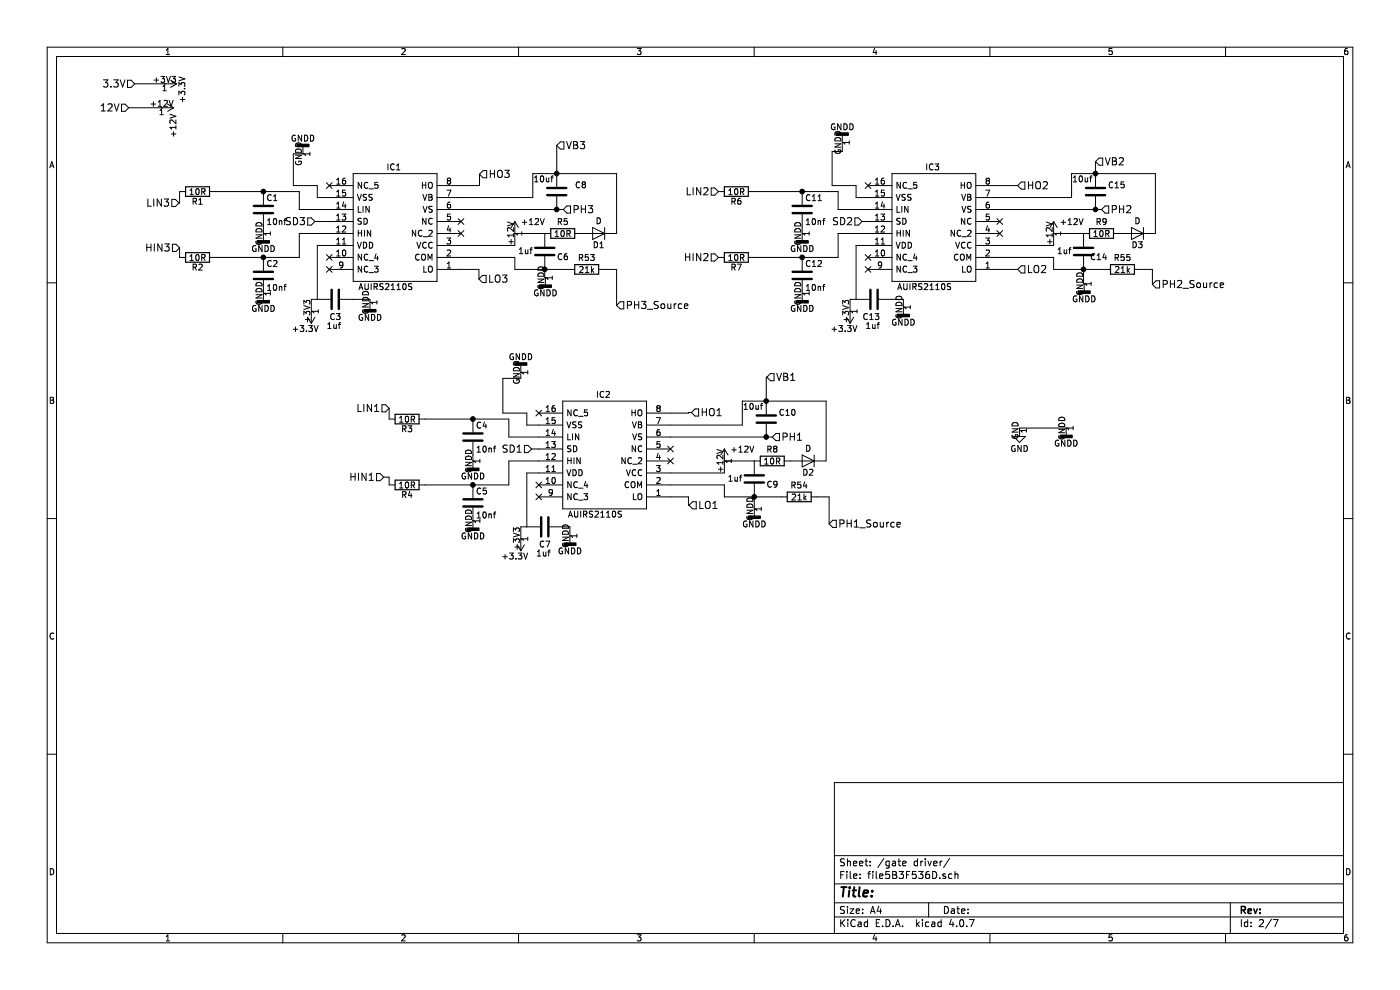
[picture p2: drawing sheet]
EESchema Schematic File Version 2
LIBS:MoCo_v0.1-rescue
LIBS:power
LIBS:device
LIBS:switches
LIBS:relays
LIBS:motors
LIBS:transistors
LIBS:conn
LIBS:linear
LIBS:regul
LIBS:74xx
LIBS:cmos4000
LIBS:adc-dac
LIBS:memory
LIBS:xilinx
LIBS:microcontrollers
LIBS:dsp
LIBS:microchip
LIBS:analog_switches
LIBS:motorola
LIBS:texas
LIBS:intel
LIBS:audio
LIBS:interface
LIBS:digital-audio
LIBS:philips
LIBS:display
LIBS:cypress
LIBS:siliconi
LIBS:opto
LIBS:atmel
LIBS:contrib
LIBS:valves
LIBS:AUIRS2110S
LIBS:ice3br4765jgxuma1
LIBS:QFP50P1400X1400X160-80N
LIBS:dk_Addressable-Specialty
LIBS:dk_Alarms-Buzzers-and-Sirens
LIBS:dk_Automotive-Relays
LIBS:dk_Balun
LIBS:dk_Barrel-Audio-Connectors
LIBS:dk_Battery-Holders-Clips-Contacts
LIBS:dk_Clock-Timing-Clock-Generators-PLLs-Frequency-Synthesizers
LIBS:dk_Clock-Timing-Programmable-Timers-and-Oscillators
LIBS:dk_Clock-Timing-Real-Time-Clocks
LIBS:dk_Coaxial-Connectors-RF
LIBS:dk_Current-Transducers
LIBS:dk_Data-Acquisition-ADCs-DACs-Special-Purpose
LIBS:dk_Data-Acquisition-Analog-to-Digital-Converters-ADC
LIBS:dk_Data-Acquisition-Digital-Potentiometers
LIBS:dk_Data-Acquisition-Digital-to-Analog-Converters-DAC
LIBS:dk_Data-Acquisition-Touch-Screen-Controllers
LIBS:dk_DC-DC-Converters
LIBS:dk_Digital-Isolators
LIBS:dk_Diodes-Bridge-Rectifiers
LIBS:dk_Diodes-Rectifiers-Arrays
LIBS:dk_Diodes-Rectifiers-Single
LIBS:dk_Diodes-Zener-Single
LIBS:dk_Display-Modules-LCD-OLED-Graphic
LIBS:dk_Display-Modules-LED-Character-and-Numeric
LIBS:dk_D-Sub-Connectors
LIBS:dk_Embedded-Microcontrollers
LIBS:dk_Encoders
LIBS:dk_Evaluation-Boards-Sensors
LIBS:dk_Ferrite-Beads-and-Chips
LIBS:dk_Fixed-Inductors
LIBS:dk_Fuses
LIBS:dk_Gas-Sensors
LIBS:dk_Humidity-Moisture-Sensors
LIBS:dk_Image-Sensors-Camera
LIBS:dk_Infrared-UV-Visible-Emitters
LIBS:dk_Inrush-Current-Limiters-ICL
LIBS:dk_Interface-Analog-Switches-Multiplexers-Demultiplexers
LIBS:dk_Interface-Analog-Switches-Special-Purpose
LIBS:dk_Interface-Controllers
LIBS:dk_Interface-Drivers-Receivers-Transceivers
LIBS:dk_Interface-I-O-Expanders
LIBS:dk_Interface-Modules
LIBS:dk_Interface-Sensor-and-Detector-Interfaces
LIBS:dk_Interface-Sensor-Capacitive-Touch
LIBS:dk_Interface-Specialized
LIBS:dk_LED-Indication-Discrete
LIBS:dk_LEDs-Circuit-Board-Indicators-Arrays-Light-Bars-Bar-Graphs
LIBS:dk_Linear-Amplifiers-Audio
LIBS:dk_Linear-Amplifiers-Instrumentation-OP-Amps-Buffer-Amps
LIBS:dk_Linear-Comparators
LIBS:dk_Logic-Buffers-Drivers-Receivers-Transceivers
LIBS:dk_Logic-Flip-Flops
LIBS:dk_Logic-Gates-and-Inverters
LIBS:dk_Logic-Multivibrators
LIBS:dk_Logic-Shift-Registers
LIBS:dk_Logic-Signal-Switches-Multiplexers-Decoders
LIBS:dk_Logic-Translators-Level-Shifters
LIBS:dk_Magnetic-Sensors-Compass-Magnetic-Field-Modules
LIBS:dk_Magnetic-Sensors-Linear-Compass-ICs
LIBS:dk_Magnetic-Sensors-Switches-Solid-State
LIBS:dk_Memory
LIBS:dk_Memory-Connectors-PC-Card-Sockets
LIBS:dk_Microphones
LIBS:dk_Modular-Connectors-Jacks
LIBS:dk_Modular-Connectors-Jacks-With-Magnetics
LIBS:dk_Motion-Sensors-Accelerometers
LIBS:dk_Motion-Sensors-IMUs-Inertial-Measurement-Units
LIBS:dk_Motion-Sensors-Tilt-Switches
LIBS:dk_Navigation-Switches-Joystick
LIBS:dk_Optical-Sensors-Ambient-Light-IR-UV-Sensors
LIBS:dk_Optical-Sensors-Photo-Detectors-Remote-Receiver
LIBS:dk_Optical-Sensors-Photodiodes
LIBS:dk_Optical-Sensors-Phototransistors
LIBS:dk_Optical-Sensors-Reflective-Analog-Output
LIBS:dk_Optoisolators-Logic-Output
LIBS:dk_Optoisolators-Transistor-Photovoltaic-Output
LIBS:dk_Optoisolators-Triac-SCR-Output
LIBS:dk_Oscillators
LIBS:dk_PMIC-AC-DC-Converters-Offline-Switchers
LIBS:dk_PMIC-Battery-Chargers
LIBS:dk_PMIC-Battery-Management
LIBS:dk_PMIC-Current-Regulation-Management
LIBS:dk_PMIC-Full-Half-Bridge-Drivers
LIBS:dk_PMIC-Gate-Drivers
LIBS:dk_PMIC-LED-Drivers
LIBS:dk_PMIC-Motor-Drivers-Controllers
LIBS:dk_PMIC-OR-Controllers-Ideal-Diodes
LIBS:dk_PMIC-Power-Distribution-Switches-Load-Drivers
LIBS:dk_PMIC-Power-Management-Specialized
LIBS:dk_PMIC-RMS-to-DC-Converters
LIBS:dk_PMIC-Supervisors
LIBS:dk_PMIC-Thermal-Management
LIBS:dk_PMIC-V-F-and-F-V-Converters
LIBS:dk_PMIC-Voltage-Reference
LIBS:dk_PMIC-Voltage-Regulators-DC-DC-Switching-Controllers
LIBS:dk_PMIC-Voltage-Regulators-DC-DC-Switching-Regulators
LIBS:dk_PMIC-Voltage-Regulators-Linear
LIBS:dk_PMIC-Voltage-Regulators-Special-Purpose
LIBS:dk_Power-Relays-Over-2-Amps
LIBS:dk_Pressure-Sensors-Transducers
LIBS:dk_Programmable-Oscillators
LIBS:dk_Pushbutton-Switches
LIBS:dk_Rectangular-Connectors-Headers-Male-Pins
LIBS:dk_Reed-Relays
LIBS:dk_Resistor-Networks-Arrays
LIBS:dk_RF-Amplifiers
LIBS:dk_RF-Antennas
LIBS:dk_RF-Demodulators
LIBS:dk_RF-Detectors
LIBS:dk_RF-Evaluation-and-Development-Kits-Boards
LIBS:dk_RFID-RF-Access-Monitoring-ICs
LIBS:dk_RF-Receivers
LIBS:dk_RF-Switches
LIBS:dk_RF-Transceiver-ICs
LIBS:dk_RF-Transceiver-Modules
LIBS:dk_RF-Transmitters
LIBS:dk_Rotary-Potentiometers-Rheostats
LIBS:dk_Sensors-Transducers_Accessories
LIBS:dk_Signal-Relays-Up-to-2-Amps
LIBS:dk_Slide-Switches
LIBS:dk_Solid-State-Relays
LIBS:dk_Specialized-ICs
LIBS:dk_Specialized-Sensors
LIBS:dk_Surge-Suppression-ICs
LIBS:dk_Tactile-Switches
LIBS:dk_Temperature-Sensors-Analog-and-Digital-Output
LIBS:dk_Thermal-Cutoffs-Thermal-Fuses
LIBS:dk_Thyristors-DIACs-SIDACs
LIBS:dk_Thyristors-SCRs
LIBS:dk_Thyristors-TRIACs
LIBS:dk_Toggle-Switches
LIBS:dk_Transistors-Bipolar-BJT-Arrays
LIBS:dk_Transistors-Bipolar-BJT-RF
LIBS:dk_Transistors-Bipolar-BJT-Single
LIBS:dk_Transistors-Bipolar-BJT-Single-Pre-Biased
LIBS:dk_Transistors-FETs-MOSFETs-Arrays
LIBS:dk_Transistors-FETs-MOSFETs-RF
LIBS:dk_Transistors-FETs-MOSFETs-Single
LIBS:dk_Transistors-JFETs
LIBS:dk_Trimmer-Potentiometers
LIBS:dk_TVS-Diodes
LIBS:dk_TVS-Mixed-Technology
LIBS:dk_USB-DVI-HDMI-Connectors
LIBS:symbols
LIBS:TJA1042
LIBS:LM324AMX_NOPB
LIBS:ina2181a1
LIBS:MoCo_v0.1-cache
EELAYER 25 0
EELAYER END
$Descr A4 11693 8268
encoding utf-8
Sheet 2 7
Title ""
Date ""
Rev ""
Comp ""
Comment1 ""
Comment2 ""
Comment3 ""
Comment4 ""
$EndDescr
$Comp
L AUIRS2110S IC1
U 1 1
P 3850 2250
F 0 "IC1" H 4350 1400 50  0000 L CNN
F 1 "AUIRS2110S" H 4250 2400 50  0000 L CNN
F 2 "Housings_SOIC:SOIC-16W_5.3x10.2mm_Pitch1.27mm" H 4800 2350 50  0001 L CNN
F 3 "" H 4800 2250 50  0001 L CNN
F 4 "HIGH AND LOW SIDE DRIVER" H 4800 2150 50  0001 L CNN "Description"
F 5 "" H 4800 2050 50  0001 L CNN "Height"
F 6 "International Rectifier" H 4800 1950 50  0001 L CNN "Manufacturer_Name"
F 7 "AUIRS2110S" H 4800 1850 50  0001 L CNN "Manufacturer_Part_Number"
F 8 "7377398" H 4800 1750 50  0001 L CNN "RS Part Number"
F 9 "http://uk.rs-online.com/web/p/products/7377398" H 4800 1650 50  0001 L CNN "RS Price/Stock"
F 10 "AUIRS2110S" H 4800 1550 50  0001 L CNN "Arrow Part Number"
F 11 "http://uk.rs-online.com/web/p/products/7377398" H 4800 1450 50  0001 L CNN "Arrow Price/Stock"
	1    3850 2250
	-1   0    0    1   
$EndComp
$Comp
L C C1
U 1 1
P 2200 1750
F 0 "C1" H 2225 1850 50  0000 L CNN
F 1 "10nf" H 2225 1650 50  0000 L CNN
F 2 "Capacitors_SMD:C_0603_HandSoldering" H 2238 1600 50  0001 C CNN
F 3 "" H 2200 1750 50  0001 C CNN
	1    2200 1750
	1    0    0    -1  
$EndComp
$Comp
L R R1
U 1 1
P 1650 1600
F 0 "R1" V 1730 1600 50  0000 C CNN
F 1 "10R" V 1650 1600 50  0000 C CNN
F 2 "Resistors_SMD:R_0603_HandSoldering" V 1580 1600 50  0001 C CNN
F 3 "" H 1650 1600 50  0001 C CNN
	1    1650 1600
	0    1    1    0   
$EndComp
$Comp
L C C2
U 1 1
P 2200 2300
F 0 "C2" H 2225 2400 50  0000 L CNN
F 1 "10nf" H 2225 2200 50  0000 L CNN
F 2 "Capacitors_SMD:C_0603_HandSoldering" H 2238 2150 50  0001 C CNN
F 3 "" H 2200 2300 50  0001 C CNN
	1    2200 2300
	1    0    0    -1  
$EndComp
$Comp
L R R2
U 1 1
P 1650 2150
F 0 "R2" V 1730 2150 50  0000 C CNN
F 1 "10R" V 1650 2150 50  0000 C CNN
F 2 "Resistors_SMD:R_0603_HandSoldering" V 1580 2150 50  0001 C CNN
F 3 "" H 1650 2150 50  0001 C CNN
	1    1650 2150
	0    1    1    0   
$EndComp
Text HLabel 3250 3410 0    60   Input ~ 0
LIN1
Text HLabel 3205 3985 0    60   Input ~ 0
HIN1
$Comp
L R R5
U 1 1
P 4700 1950
F 0 "R5" V 4600 1950 50  0000 C CNN
F 1 "10R" V 4700 1950 50  0000 C CNN
F 2 "Resistors_SMD:R_0603_HandSoldering" V 4630 1950 50  0001 C CNN
F 3 "" H 4700 1950 50  0001 C CNN
	1    4700 1950
	0    1    1    0   
$EndComp
$Comp
L D D1
U 1 1
P 5000 1950
F 0 "D1" H 5000 2050 50  0000 C CNN
F 1 "D" H 5000 1850 50  0000 C CNN
F 2 "Diodes_SMD:D_SMA" H 5000 1950 50  0001 C CNN
F 3 "" H 5000 1950 50  0001 C CNN
	1    5000 1950
	-1   0    0    1   
$EndComp
Text HLabel 4440 3750 0    60   Input ~ 0
SD1
$Comp
L +12V #PWR01
U 1 1
P 4300 1950
F 0 "#PWR01" H 4300 1800 50  0001 C CNN
F 1 "+12V" H 4450 2050 50  0000 C CNN
F 2 "" H 4300 1950 50  0001 C CNN
F 3 "" H 4300 1950 50  0001 C CNN
	1    4300 1950
	1    0    0    -1  
$EndComp
$Comp
L C C8
U 1 1
P 4650 1600
F 0 "C8" H 4400 1550 50  0000 L CNN
F 1 "10uf" H 4675 1500 50  0000 L CNN
F 2 "Capacitors_SMD:C_0805" H 4688 1450 50  0001 C CNN
F 3 "" H 4650 1600 50  0001 C CNN
	1    4650 1600
	-1   0    0    1   
$EndComp
NoConn ~ 2750 1550
NoConn ~ 2750 2150
NoConn ~ 2750 2250
NoConn ~ 3850 1850
NoConn ~ 3850 1950
Text HLabel 5775 3445 2    60   Input ~ 0
HO1
Text HLabel 5755 4220 2    60   Input ~ 0
LO1
Text HLabel 6450 3650 2    60   Input ~ 0
PH1
Wire Wire Line
	1800 1600 2500 1600
Connection ~ 2200 1600
Wire Wire Line
	1800 2150 2500 2150
Connection ~ 2200 2150
Wire Wire Line
	2750 1750 2500 1750
Wire Wire Line
	2500 1750 2500 1600
Wire Wire Line
	2500 2150 2500 1950
Wire Wire Line
	2500 1950 2750 1950
Wire Wire Line
	2630 1850 2750 1850
Wire Wire Line
	3850 2050 4300 2050
Wire Wire Line
	2450 1285 2450 1550
Wire Wire Line
	2450 1550 2650 1550
Wire Wire Line
	2650 1550 2650 1650
Wire Wire Line
	2650 1650 2750 1650
Wire Wire Line
	3850 1550 4005 1550
Wire Wire Line
	4000 2250 3850 2250
Wire Wire Line
	2750 2050 2650 2050
Wire Wire Line
	4450 1650 3850 1650
Wire Wire Line
	4450 1450 4450 1650
$Comp
L +3.3V #PWR02
U 1 1
P 2600 2600
F 0 "#PWR02" H 2600 2450 50  0001 C CNN
F 1 "+3.3V" H 2650 2750 50  0000 C CNN
F 2 "" H 2600 2600 50  0001 C CNN
F 3 "" H 2600 2600 50  0001 C CNN
	1    2600 2600
	-1   0    0    1   
$EndComp
Wire Wire Line
	4300 2050 4300 1950
Wire Wire Line
	4300 2250 4750 2250
$Comp
L C C6
U 1 1
P 4550 2100
F 0 "C6" H 4350 2150 50  0000 L CNN
F 1 "1uf" H 4650 2100 50  0000 L CNN
F 2 "Capacitors_SMD:C_0603_HandSoldering" H 4588 1950 50  0001 C CNN
F 3 "" H 4550 2100 50  0001 C CNN
	1    4550 2100
	-1   0    0    1   
$EndComp
Wire Wire Line
	4300 1950 4550 1950
Wire Wire Line
	5150 1450 5150 1950
Wire Wire Line
	3850 1750 4705 1750
Connection ~ 4650 1750
Wire Wire Line
	4450 1450 5150 1450
Connection ~ 4650 1450
$Comp
L C C3
U 1 1
P 2800 2500
F 0 "C3" V 2650 2450 50  0000 L CNN
F 1 "1uf" V 2575 2450 50  0000 L CNN
F 2 "Capacitors_SMD:C_0603_HandSoldering" H 2838 2350 50  0001 C CNN
F 3 "" H 2800 2500 50  0001 C CNN
	1    2800 2500
	0    -1   -1   0   
$EndComp
Wire Wire Line
	2200 1900 2200 1950
Wire Wire Line
	2650 2050 2650 2500
Wire Wire Line
	2650 2500 2600 2500
Wire Wire Line
	2600 2500 2600 2600
Wire Wire Line
	4300 2250 4300 2150
Wire Wire Line
	4300 2150 3850 2150
$Comp
L AUIRS2110S IC3
U 1 1
P 8350 2250
F 0 "IC3" H 8850 1400 50  0000 L CNN
F 1 "AUIRS2110S" H 8750 2400 50  0000 L CNN
F 2 "Housings_SOIC:SOIC-16W_5.3x10.2mm_Pitch1.27mm" H 9300 2350 50  0001 L CNN
F 3 "" H 9300 2250 50  0001 L CNN
F 4 "HIGH AND LOW SIDE DRIVER" H 9300 2150 50  0001 L CNN "Description"
F 5 "" H 9300 2050 50  0001 L CNN "Height"
F 6 "International Rectifier" H 9300 1950 50  0001 L CNN "Manufacturer_Name"
F 7 "AUIRS2110S" H 9300 1850 50  0001 L CNN "Manufacturer_Part_Number"
F 8 "7377398" H 9300 1750 50  0001 L CNN "RS Part Number"
F 9 "http://uk.rs-online.com/web/p/products/7377398" H 9300 1650 50  0001 L CNN "RS Price/Stock"
F 10 "AUIRS2110S" H 9300 1550 50  0001 L CNN "Arrow Part Number"
F 11 "http://uk.rs-online.com/web/p/products/7377398" H 9300 1450 50  0001 L CNN "Arrow Price/Stock"
	1    8350 2250
	-1   0    0    1   
$EndComp
$Comp
L C C11
U 1 1
P 6700 1750
F 0 "C11" H 6725 1850 50  0000 L CNN
F 1 "10nf" H 6725 1650 50  0000 L CNN
F 2 "Capacitors_SMD:C_0603_HandSoldering" H 6738 1600 50  0001 C CNN
F 3 "" H 6700 1750 50  0001 C CNN
	1    6700 1750
	1    0    0    -1  
$EndComp
$Comp
L R R6
U 1 1
P 6150 1600
F 0 "R6" V 6230 1600 50  0000 C CNN
F 1 "10R" V 6150 1600 50  0000 C CNN
F 2 "Resistors_SMD:R_0603_HandSoldering" V 6080 1600 50  0001 C CNN
F 3 "" H 6150 1600 50  0001 C CNN
	1    6150 1600
	0    1    1    0   
$EndComp
$Comp
L C C12
U 1 1
P 6700 2300
F 0 "C12" H 6725 2400 50  0000 L CNN
F 1 "10nf" H 6725 2200 50  0000 L CNN
F 2 "Capacitors_SMD:C_0603_HandSoldering" H 6738 2150 50  0001 C CNN
F 3 "" H 6700 2300 50  0001 C CNN
	1    6700 2300
	1    0    0    -1  
$EndComp
$Comp
L R R7
U 1 1
P 6150 2150
F 0 "R7" V 6230 2150 50  0000 C CNN
F 1 "10R" V 6150 2150 50  0000 C CNN
F 2 "Resistors_SMD:R_0603_HandSoldering" V 6080 2150 50  0001 C CNN
F 3 "" H 6150 2150 50  0001 C CNN
	1    6150 2150
	0    1    1    0   
$EndComp
Text HLabel 6000 1600 0    60   Input ~ 0
LIN2
Text HLabel 6000 2150 0    60   Input ~ 0
HIN2
$Comp
L R R9
U 1 1
P 9200 1950
F 0 "R9" V 9100 1950 50  0000 C CNN
F 1 "10R" V 9200 1950 50  0000 C CNN
F 2 "Resistors_SMD:R_0603_HandSoldering" V 9130 1950 50  0001 C CNN
F 3 "" H 9200 1950 50  0001 C CNN
	1    9200 1950
	0    1    1    0   
$EndComp
$Comp
L D D3
U 1 1
P 9500 1950
F 0 "D3" H 9500 2050 50  0000 C CNN
F 1 "D" H 9500 1850 50  0000 C CNN
F 2 "Diodes_SMD:D_SMA" H 9500 1950 50  0001 C CNN
F 3 "" H 9500 1950 50  0001 C CNN
	1    9500 1950
	-1   0    0    1   
$EndComp
Text HLabel 7200 1850 0    60   Input ~ 0
SD2
$Comp
L +12V #PWR03
U 1 1
P 8800 1950
F 0 "#PWR03" H 8800 1800 50  0001 C CNN
F 1 "+12V" H 8950 2050 50  0000 C CNN
F 2 "" H 8800 1950 50  0001 C CNN
F 3 "" H 8800 1950 50  0001 C CNN
	1    8800 1950
	1    0    0    -1  
$EndComp
$Comp
L C C15
U 1 1
P 9150 1600
F 0 "C15" H 8900 1550 50  0000 L CNN
F 1 "10uf" H 9175 1500 50  0000 L CNN
F 2 "Capacitors_SMD:C_0805" H 9188 1450 50  0001 C CNN
F 3 "" H 9150 1600 50  0001 C CNN
	1    9150 1600
	-1   0    0    1   
$EndComp
NoConn ~ 7250 1550
NoConn ~ 7250 2150
NoConn ~ 7250 2250
NoConn ~ 8350 1850
NoConn ~ 8350 1950
Text HLabel 8500 1550 2    60   Input ~ 0
HO2
Text HLabel 8500 2250 2    60   Input ~ 0
LO2
Text HLabel 9200 1750 2    60   Input ~ 0
PH2
Wire Wire Line
	6300 1600 7000 1600
Connection ~ 6700 1600
Wire Wire Line
	6300 2150 7000 2150
Connection ~ 6700 2150
Wire Wire Line
	7250 1750 7000 1750
Wire Wire Line
	7000 1750 7000 1600
Wire Wire Line
	7000 2150 7000 1950
Wire Wire Line
	7000 1950 7250 1950
Wire Wire Line
	7200 1850 7250 1850
Wire Wire Line
	8350 2050 8800 2050
Wire Wire Line
	6950 1265 6950 1550
Wire Wire Line
	6950 1550 7150 1550
Wire Wire Line
	7150 1550 7150 1650
Wire Wire Line
	7150 1650 7250 1650
Wire Wire Line
	8500 1550 8350 1550
Wire Wire Line
	8500 2250 8350 2250
Wire Wire Line
	7250 2050 7150 2050
Wire Wire Line
	8950 1650 8350 1650
Wire Wire Line
	8950 1450 8950 1650
$Comp
L +3.3V #PWR04
U 1 1
P 7100 2600
F 0 "#PWR04" H 7100 2450 50  0001 C CNN
F 1 "+3.3V" H 7150 2750 50  0000 C CNN
F 2 "" H 7100 2600 50  0001 C CNN
F 3 "" H 7100 2600 50  0001 C CNN
	1    7100 2600
	-1   0    0    1   
$EndComp
Wire Wire Line
	8800 2050 8800 1950
Wire Wire Line
	8800 2250 9225 2250
$Comp
L C C14
U 1 1
P 9050 2100
F 0 "C14" H 8850 2150 50  0000 L CNN
F 1 "1uf" H 9150 2100 50  0000 L CNN
F 2 "Capacitors_SMD:C_0603_HandSoldering" H 9088 1950 50  0001 C CNN
F 3 "" H 9050 2100 50  0001 C CNN
	1    9050 2100
	-1   0    0    1   
$EndComp
Wire Wire Line
	8800 1950 9050 1950
Wire Wire Line
	9650 1450 9650 1950
Wire Wire Line
	8350 1750 9200 1750
Connection ~ 9150 1750
Wire Wire Line
	8950 1450 9650 1450
Connection ~ 9150 1450
$Comp
L C C13
U 1 1
P 7300 2500
F 0 "C13" V 7150 2450 50  0000 L CNN
F 1 "1uf" V 7075 2450 50  0000 L CNN
F 2 "Capacitors_SMD:C_0603_HandSoldering" H 7338 2350 50  0001 C CNN
F 3 "" H 7300 2500 50  0001 C CNN
	1    7300 2500
	0    -1   -1   0   
$EndComp
Wire Wire Line
	6700 1900 6700 1950
Wire Wire Line
	7150 2050 7150 2500
Wire Wire Line
	7150 2500 7100 2500
Wire Wire Line
	7100 2500 7100 2600
Wire Wire Line
	8800 2250 8800 2150
Wire Wire Line
	8800 2150 8350 2150
$Comp
L AUIRS2110S IC2
U 1 1
P 5600 4150
F 0 "IC2" H 6100 3300 50  0000 L CNN
F 1 "AUIRS2110S" H 6000 4300 50  0000 L CNN
F 2 "Housings_SOIC:SOIC-16W_5.3x10.2mm_Pitch1.27mm" H 6550 4250 50  0001 L CNN
F 3 "" H 6550 4150 50  0001 L CNN
F 4 "HIGH AND LOW SIDE DRIVER" H 6550 4050 50  0001 L CNN "Description"
F 5 "" H 6550 3950 50  0001 L CNN "Height"
F 6 "International Rectifier" H 6550 3850 50  0001 L CNN "Manufacturer_Name"
F 7 "AUIRS2110S" H 6550 3750 50  0001 L CNN "Manufacturer_Part_Number"
F 8 "7377398" H 6550 3650 50  0001 L CNN "RS Part Number"
F 9 "http://uk.rs-online.com/web/p/products/7377398" H 6550 3550 50  0001 L CNN "RS Price/Stock"
F 10 "AUIRS2110S" H 6550 3450 50  0001 L CNN "Arrow Part Number"
F 11 "http://uk.rs-online.com/web/p/products/7377398" H 6550 3350 50  0001 L CNN "Arrow Price/Stock"
	1    5600 4150
	-1   0    0    1   
$EndComp
$Comp
L C C4
U 1 1
P 3950 3650
F 0 "C4" H 3975 3750 50  0000 L CNN
F 1 "10nf" H 3975 3550 50  0000 L CNN
F 2 "Capacitors_SMD:C_0603_HandSoldering" H 3988 3500 50  0001 C CNN
F 3 "" H 3950 3650 50  0001 C CNN
	1    3950 3650
	1    0    0    -1  
$EndComp
$Comp
L R R3
U 1 1
P 3400 3500
F 0 "R3" V 3480 3500 50  0000 C CNN
F 1 "10R" V 3400 3500 50  0000 C CNN
F 2 "Resistors_SMD:R_0603_HandSoldering" V 3330 3500 50  0001 C CNN
F 3 "" H 3400 3500 50  0001 C CNN
	1    3400 3500
	0    1    1    0   
$EndComp
$Comp
L C C5
U 1 1
P 3950 4200
F 0 "C5" H 3975 4300 50  0000 L CNN
F 1 "10nf" H 3975 4100 50  0000 L CNN
F 2 "Capacitors_SMD:C_0603_HandSoldering" H 3988 4050 50  0001 C CNN
F 3 "" H 3950 4200 50  0001 C CNN
	1    3950 4200
	1    0    0    -1  
$EndComp
$Comp
L R R4
U 1 1
P 3400 4050
F 0 "R4" V 3480 4050 50  0000 C CNN
F 1 "10R" V 3400 4050 50  0000 C CNN
F 2 "Resistors_SMD:R_0603_HandSoldering" V 3330 4050 50  0001 C CNN
F 3 "" H 3400 4050 50  0001 C CNN
	1    3400 4050
	0    1    1    0   
$EndComp
Text HLabel 1500 2070 0    60   Input ~ 0
HIN3
$Comp
L R R8
U 1 1
P 6450 3850
F 0 "R8" V 6350 3850 50  0000 C CNN
F 1 "10R" V 6450 3850 50  0000 C CNN
F 2 "Resistors_SMD:R_0603_HandSoldering" V 6380 3850 50  0001 C CNN
F 3 "" H 6450 3850 50  0001 C CNN
	1    6450 3850
	0    1    1    0   
$EndComp
$Comp
L D D2
U 1 1
P 6750 3850
F 0 "D2" H 6750 3950 50  0000 C CNN
F 1 "D" H 6750 3750 50  0000 C CNN
F 2 "Diodes_SMD:D_SMA" H 6750 3850 50  0001 C CNN
F 3 "" H 6750 3850 50  0001 C CNN
	1    6750 3850
	-1   0    0    1   
$EndComp
Text HLabel 2630 1850 0    60   Input ~ 0
SD3
$Comp
L +12V #PWR05
U 1 1
P 6050 3850
F 0 "#PWR05" H 6050 3700 50  0001 C CNN
F 1 "+12V" H 6200 3950 50  0000 C CNN
F 2 "" H 6050 3850 50  0001 C CNN
F 3 "" H 6050 3850 50  0001 C CNN
	1    6050 3850
	1    0    0    -1  
$EndComp
$Comp
L C C10
U 1 1
P 6400 3500
F 0 "C10" H 6150 3450 50  0000 L CNN
F 1 "10uf" H 6425 3400 50  0000 L CNN
F 2 "Capacitors_SMD:C_0805" H 6438 3350 50  0001 C CNN
F 3 "" H 6400 3500 50  0001 C CNN
	1    6400 3500
	-1   0    0    1   
$EndComp
NoConn ~ 4500 3450
NoConn ~ 4500 4050
NoConn ~ 4500 4150
NoConn ~ 5600 3750
NoConn ~ 5600 3850
Text HLabel 4005 1455 2    60   Input ~ 0
HO3
Text HLabel 4000 2330 2    60   Input ~ 0
LO3
Text HLabel 4705 1750 2    60   Input ~ 0
PH3
Wire Wire Line
	3550 3500 4250 3500
Connection ~ 3950 3500
Wire Wire Line
	3550 4050 4250 4050
Connection ~ 3950 4050
Wire Wire Line
	4500 3650 4250 3650
Wire Wire Line
	4250 3650 4250 3500
Wire Wire Line
	4250 4050 4250 3850
Wire Wire Line
	4250 3850 4500 3850
Wire Wire Line
	4440 3750 4500 3750
Wire Wire Line
	5600 3950 6050 3950
Wire Wire Line
	4200 3160 4200 3450
Wire Wire Line
	4200 3450 4400 3450
Wire Wire Line
	4400 3450 4400 3550
Wire Wire Line
	4400 3550 4500 3550
Wire Wire Line
	5750 3450 5600 3450
Wire Wire Line
	5750 4150 5600 4150
Wire Wire Line
	4500 3950 4400 3950
Wire Wire Line
	6200 3550 5600 3550
Wire Wire Line
	6200 3350 6200 3550
$Comp
L +3.3V #PWR06
U 1 1
P 4350 4500
F 0 "#PWR06" H 4350 4350 50  0001 C CNN
F 1 "+3.3V" H 4400 4650 50  0000 C CNN
F 2 "" H 4350 4500 50  0001 C CNN
F 3 "" H 4350 4500 50  0001 C CNN
	1    4350 4500
	-1   0    0    1   
$EndComp
Wire Wire Line
	6050 3950 6050 3850
Wire Wire Line
	6050 4150 6525 4150
$Comp
L C C9
U 1 1
P 6300 4000
F 0 "C9" H 6100 4050 50  0000 L CNN
F 1 "1uf" H 6400 4000 50  0000 L CNN
F 2 "Capacitors_SMD:C_0603_HandSoldering" H 6338 3850 50  0001 C CNN
F 3 "" H 6300 4000 50  0001 C CNN
	1    6300 4000
	-1   0    0    1   
$EndComp
Wire Wire Line
	6050 3850 6300 3850
Wire Wire Line
	6900 3350 6900 3850
Wire Wire Line
	5600 3650 6450 3650
Connection ~ 6400 3650
Wire Wire Line
	6200 3350 6900 3350
Connection ~ 6400 3350
$Comp
L C C7
U 1 1
P 4550 4400
F 0 "C7" V 4400 4350 50  0000 L CNN
F 1 "1uf" V 4325 4350 50  0000 L CNN
F 2 "Capacitors_SMD:C_0603_HandSoldering" H 4588 4250 50  0001 C CNN
F 3 "" H 4550 4400 50  0001 C CNN
	1    4550 4400
	0    -1   -1   0   
$EndComp
Wire Wire Line
	3950 3800 3950 3850
Wire Wire Line
	4400 3950 4400 4400
Wire Wire Line
	4400 4400 4350 4400
Wire Wire Line
	4350 4400 4350 4500
Wire Wire Line
	6050 4150 6050 4050
Wire Wire Line
	6050 4050 5600 4050
Wire Wire Line
	4650 1215 4650 1450
Text HLabel 9150 1350 2    60   Input ~ 0
VB2
Wire Wire Line
	9150 1350 9150 1450
Text HLabel 4650 1215 2    60   Input ~ 0
VB3
Wire Wire Line
	6400 3150 6400 3350
Text HLabel 1125 700  0    60   Input ~ 0
3.3V
Text HLabel 1075 900  0    60   Input ~ 0
12V
$Comp
L +12V #PWR07
U 1 1
P 1350 900
F 0 "#PWR07" H 1350 750 50  0001 C CNN
F 1 "+12V" H 1500 1000 50  0000 C CNN
F 2 "" H 1350 900 50  0001 C CNN
F 3 "" H 1350 900 50  0001 C CNN
	1    1350 900 
	0    1    1    0   
$EndComp
Wire Wire Line
	1350 900  1075 900 
$Comp
L +3.3V #PWR08
U 1 1
P 1375 700
F 0 "#PWR08" H 1375 550 50  0001 C CNN
F 1 "+3.3V" H 1425 850 50  0000 C CNN
F 2 "" H 1375 700 50  0001 C CNN
F 3 "" H 1375 700 50  0001 C CNN
	1    1375 700 
	0    1    1    0   
$EndComp
Wire Wire Line
	1375 700  1125 700 
$Comp
L R R53
U 1 1
P 4900 2250
F 0 "R53" V 4800 2250 50  0000 C CNN
F 1 "21k" V 4900 2250 50  0000 C CNN
F 2 "Resistors_SMD:R_0603_HandSoldering" V 4830 2250 50  0001 C CNN
F 3 "" H 4900 2250 50  0001 C CNN
	1    4900 2250
	0    1    1    0   
$EndComp
Text HLabel 6925 4375 2    60   Input ~ 0
PH1_Source
Wire Wire Line
	5050 2250 5150 2250
Wire Wire Line
	5150 2250 5150 2550
Connection ~ 4550 2250
$Comp
L R R55
U 1 1
P 9375 2250
F 0 "R55" V 9275 2250 50  0000 C CNN
F 1 "21k" V 9375 2250 50  0000 C CNN
F 2 "Resistors_SMD:R_0603_HandSoldering" V 9305 2250 50  0001 C CNN
F 3 "" H 9375 2250 50  0001 C CNN
	1    9375 2250
	0    1    1    0   
$EndComp
Text HLabel 9625 2375 2    60   Input ~ 0
PH2_Source
Wire Wire Line
	9525 2250 9625 2250
Wire Wire Line
	9625 2250 9625 2375
$Comp
L R R54
U 1 1
P 6675 4150
F 0 "R54" V 6575 4150 50  0000 C CNN
F 1 "21k" V 6675 4150 50  0000 C CNN
F 2 "Resistors_SMD:R_0603_HandSoldering" V 6605 4150 50  0001 C CNN
F 3 "" H 6675 4150 50  0001 C CNN
	1    6675 4150
	0    1    1    0   
$EndComp
Wire Wire Line
	6825 4150 6925 4150
Wire Wire Line
	6925 4150 6925 4375
Connection ~ 6300 4150
Connection ~ 9050 2250
$Comp
L GNDD #PWR09
U 1 1
P 4555 2320
F 0 "#PWR09" H 4555 2070 50  0001 C CNN
F 1 "GNDD" H 4555 2195 50  0000 C CNN
F 2 "" H 4555 2320 50  0001 C CNN
F 3 "" H 4555 2320 50  0001 C CNN
	1    4555 2320
	1    0    0    -1  
$EndComp
$Comp
L GNDD #PWR010
U 1 1
P 3090 2525
F 0 "#PWR010" H 3090 2275 50  0001 C CNN
F 1 "GNDD" H 3090 2400 50  0000 C CNN
F 2 "" H 3090 2525 50  0001 C CNN
F 3 "" H 3090 2525 50  0001 C CNN
	1    3090 2525
	1    0    0    -1  
$EndComp
$Comp
L GNDD #PWR011
U 1 1
P 2530 1285
F 0 "#PWR011" H 2530 1035 50  0001 C CNN
F 1 "GNDD" H 2530 1160 50  0000 C CNN
F 2 "" H 2530 1285 50  0001 C CNN
F 3 "" H 2530 1285 50  0001 C CNN
	1    2530 1285
	-1   0    0    1   
$EndComp
Wire Wire Line
	2530 1285 2450 1285
Wire Wire Line
	3090 2525 3090 2500
Wire Wire Line
	3090 2500 2950 2500
Wire Wire Line
	4550 2250 4550 2320
Wire Wire Line
	4550 2320 4555 2320
$Comp
L GNDD #PWR012
U 1 1
P 9055 2370
F 0 "#PWR012" H 9055 2120 50  0001 C CNN
F 1 "GNDD" H 9055 2245 50  0000 C CNN
F 2 "" H 9055 2370 50  0001 C CNN
F 3 "" H 9055 2370 50  0001 C CNN
	1    9055 2370
	1    0    0    -1  
$EndComp
$Comp
L GNDD #PWR013
U 1 1
P 7545 2565
F 0 "#PWR013" H 7545 2315 50  0001 C CNN
F 1 "GNDD" H 7545 2440 50  0000 C CNN
F 2 "" H 7545 2565 50  0001 C CNN
F 3 "" H 7545 2565 50  0001 C CNN
	1    7545 2565
	1    0    0    -1  
$EndComp
$Comp
L GNDD #PWR014
U 1 1
P 7035 1190
F 0 "#PWR014" H 7035 940 50  0001 C CNN
F 1 "GNDD" H 7035 1065 50  0000 C CNN
F 2 "" H 7035 1190 50  0001 C CNN
F 3 "" H 7035 1190 50  0001 C CNN
	1    7035 1190
	-1   0    0    1   
$EndComp
Wire Wire Line
	7545 2565 7545 2500
Wire Wire Line
	7545 2500 7450 2500
Wire Wire Line
	7035 1190 7035 1265
Wire Wire Line
	7035 1265 6950 1265
Wire Wire Line
	9050 2250 9050 2370
Wire Wire Line
	9050 2370 9055 2370
$Comp
L GNDD #PWR015
U 1 1
P 6300 4250
F 0 "#PWR015" H 6300 4000 50  0001 C CNN
F 1 "GNDD" H 6300 4125 50  0000 C CNN
F 2 "" H 6300 4250 50  0001 C CNN
F 3 "" H 6300 4250 50  0001 C CNN
	1    6300 4250
	1    0    0    -1  
$EndComp
$Comp
L GNDD #PWR016
U 1 1
P 4760 4475
F 0 "#PWR016" H 4760 4225 50  0001 C CNN
F 1 "GNDD" H 4760 4350 50  0000 C CNN
F 2 "" H 4760 4475 50  0001 C CNN
F 3 "" H 4760 4475 50  0001 C CNN
	1    4760 4475
	1    0    0    -1  
$EndComp
$Comp
L GNDD #PWR017
U 1 1
P 4350 3110
F 0 "#PWR017" H 4350 2860 50  0001 C CNN
F 1 "GNDD" H 4350 2985 50  0000 C CNN
F 2 "" H 4350 3110 50  0001 C CNN
F 3 "" H 4350 3110 50  0001 C CNN
	1    4350 3110
	-1   0    0    1   
$EndComp
Wire Wire Line
	4700 4400 4760 4400
Wire Wire Line
	4760 4400 4760 4475
Wire Wire Line
	6300 4150 6300 4250
Wire Wire Line
	4350 3110 4350 3160
Wire Wire Line
	4350 3160 4200 3160
$Comp
L GNDD #PWR018
U 1 1
P 3950 4350
F 0 "#PWR018" H 3950 4100 50  0001 C CNN
F 1 "GNDD" H 3950 4225 50  0000 C CNN
F 2 "" H 3950 4350 50  0001 C CNN
F 3 "" H 3950 4350 50  0001 C CNN
	1    3950 4350
	1    0    0    -1  
$EndComp
$Comp
L GNDD #PWR019
U 1 1
P 3950 3850
F 0 "#PWR019" H 3950 3600 50  0001 C CNN
F 1 "GNDD" H 3950 3725 50  0000 C CNN
F 2 "" H 3950 3850 50  0001 C CNN
F 3 "" H 3950 3850 50  0001 C CNN
	1    3950 3850
	1    0    0    -1  
$EndComp
$Comp
L GNDD #PWR020
U 1 1
P 2200 2450
F 0 "#PWR020" H 2200 2200 50  0001 C CNN
F 1 "GNDD" H 2200 2325 50  0000 C CNN
F 2 "" H 2200 2450 50  0001 C CNN
F 3 "" H 2200 2450 50  0001 C CNN
	1    2200 2450
	1    0    0    -1  
$EndComp
$Comp
L GNDD #PWR021
U 1 1
P 2200 1950
F 0 "#PWR021" H 2200 1700 50  0001 C CNN
F 1 "GNDD" H 2200 1825 50  0000 C CNN
F 2 "" H 2200 1950 50  0001 C CNN
F 3 "" H 2200 1950 50  0001 C CNN
	1    2200 1950
	1    0    0    -1  
$EndComp
$Comp
L GNDD #PWR022
U 1 1
P 6700 2450
F 0 "#PWR022" H 6700 2200 50  0001 C CNN
F 1 "GNDD" H 6700 2325 50  0000 C CNN
F 2 "" H 6700 2450 50  0001 C CNN
F 3 "" H 6700 2450 50  0001 C CNN
	1    6700 2450
	1    0    0    -1  
$EndComp
$Comp
L GNDD #PWR023
U 1 1
P 6700 1950
F 0 "#PWR023" H 6700 1700 50  0001 C CNN
F 1 "GNDD" H 6700 1825 50  0000 C CNN
F 2 "" H 6700 1950 50  0001 C CNN
F 3 "" H 6700 1950 50  0001 C CNN
	1    6700 1950
	1    0    0    -1  
$EndComp
$Comp
L GND #PWR024
U 1 1
P 8515 3595
F 0 "#PWR024" H 8515 3345 50  0001 C CNN
F 1 "GND" H 8515 3445 50  0000 C CNN
F 2 "" H 8515 3595 50  0001 C CNN
F 3 "" H 8515 3595 50  0001 C CNN
	1    8515 3595
	1    0    0    -1  
$EndComp
$Comp
L GNDD #PWR025
U 1 1
P 8905 3575
F 0 "#PWR025" H 8905 3325 50  0001 C CNN
F 1 "GNDD" H 8905 3450 50  0000 C CNN
F 2 "" H 8905 3575 50  0001 C CNN
F 3 "" H 8905 3575 50  0001 C CNN
	1    8905 3575
	1    0    0    -1  
$EndComp
Wire Wire Line
	8905 3575 8515 3575
Wire Wire Line
	8515 3575 8515 3595
Text HLabel 6405 3150 2    60   Input ~ 0
VB1
Text HLabel 5150 2550 2    60   Input ~ 0
PH3_Source
Text HLabel 1495 1695 0    60   Input ~ 0
LIN3
Wire Wire Line
	3250 3410 3250 3500
Wire Wire Line
	3205 3985 3250 3985
Wire Wire Line
	3250 3985 3250 4050
Wire Wire Line
	6405 3150 6400 3150
Wire Wire Line
	5750 4150 5750 4220
Wire Wire Line
	5750 4220 5755 4220
Wire Wire Line
	5775 3445 5750 3445
Wire Wire Line
	5750 3445 5750 3450
Wire Wire Line
	1500 1600 1500 1695
Wire Wire Line
	1500 1695 1495 1695
Wire Wire Line
	1500 2070 1500 2150
Wire Wire Line
	4005 1550 4005 1455
Wire Wire Line
	4000 2250 4000 2330
$EndSCHEMATC
